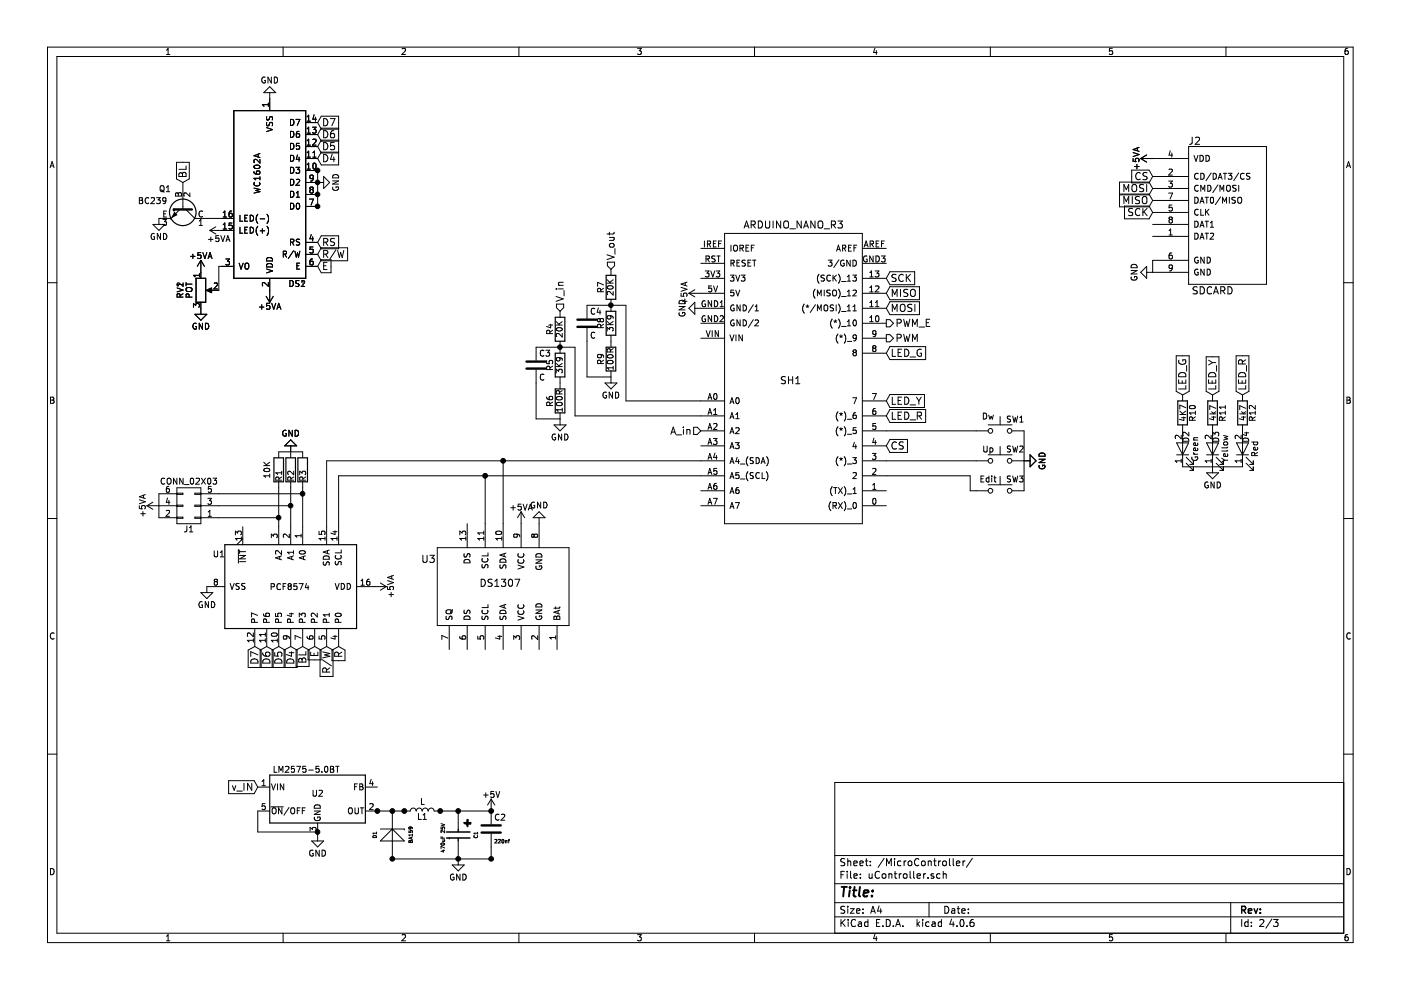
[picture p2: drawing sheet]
EESchema Schematic File Version 2
LIBS:power
LIBS:device
LIBS:transistors
LIBS:conn
LIBS:linear
LIBS:regul
LIBS:74xx
LIBS:cmos4000
LIBS:adc-dac
LIBS:memory
LIBS:xilinx
LIBS:microcontrollers
LIBS:dsp
LIBS:microchip
LIBS:analog_switches
LIBS:motorola
LIBS:texas
LIBS:intel
LIBS:audio
LIBS:interface
LIBS:digital-audio
LIBS:philips
LIBS:cypress
LIBS:siliconi
LIBS:opto
LIBS:atmel
LIBS:contrib
LIBS:valves
LIBS:Altera
LIBS:Msystem
LIBS:motor_drivers
LIBS:79xx-Regler-BuildingBlock_ModB_RevA-cache
LIBS:Switch
LIBS:Display
LIBS:Relay
LIBS:relays
LIBS:nxp
LIBS:dc-dc
LIBS:MPPT-cache
EELAYER 25 0
EELAYER END
$Descr A4 11693 8268
encoding utf-8
Sheet 2 3
Title ""
Date ""
Rev ""
Comp ""
Comment1 ""
Comment2 ""
Comment3 ""
Comment4 ""
$EndDescr
$Comp
L WC1602A DS1
U 1 1
P 2250 1625
F 0 "DS1" H 2020 2375 50  0000 C CNN
F 1 "WC1602A" V 2350 1450 50  0000 C CNN
F 2 "Displays:WC1602A" H 2250 725 50  0001 C CIN
F 3 "" H 2950 1625 50  0001 C CNN
	1    2250 1625
	-1   0    0    1   
$EndComp
$Comp
L +5VA #PWR10
U 1 1
P 2250 2425
F 0 "#PWR10" H 2250 2275 50  0001 C CNN
F 1 "+5VA" H 2250 2565 50  0000 C CNN
F 2 "" H 2250 2425 50  0001 C CNN
F 3 "" H 2250 2425 50  0001 C CNN
	1    2250 2425
	-1   0    0    1   
$EndComp
$Comp
L POT RV1
U 1 1
P 1675 2425
F 0 "RV1" V 1500 2425 50  0000 C CNN
F 1 "POT" V 1575 2425 50  0000 C CNN
F 2 "" H 1675 2425 50  0001 C CNN
F 3 "" H 1675 2425 50  0001 C CNN
	1    1675 2425
	1    0    0    -1  
$EndComp
$Comp
L +5VA #PWR3
U 1 1
P 1675 2275
F 0 "#PWR3" H 1675 2125 50  0001 C CNN
F 1 "+5VA" H 1675 2415 50  0000 C CNN
F 2 "" H 1675 2275 50  0001 C CNN
F 3 "" H 1675 2275 50  0001 C CNN
	1    1675 2275
	1    0    0    -1  
$EndComp
$Comp
L GND #PWR5
U 1 1
P 1675 2575
F 0 "#PWR5" H 1675 2325 50  0001 C CNN
F 1 "GND" H 1675 2425 50  0000 C CNN
F 2 "" H 1675 2575 50  0001 C CNN
F 3 "" H 1675 2575 50  0001 C CNN
	1    1675 2575
	1    0    0    -1  
$EndComp
$Comp
L R R3
U 1 1
P 2525 3925
F 0 "R3" V 2525 3875 50  0000 C CNN
F 1 "R" V 2525 3925 50  0001 C CNN
F 2 "" V 2455 3925 50  0001 C CNN
F 3 "" H 2525 3925 50  0001 C CNN
	1    2525 3925
	1    0    0    -1  
$EndComp
$Comp
L GND #PWR12
U 1 1
P 2425 3775
F 0 "#PWR12" H 2425 3525 50  0001 C CNN
F 1 "GND" H 2425 3625 50  0000 C CNN
F 2 "" H 2425 3775 50  0001 C CNN
F 3 "" H 2425 3775 50  0001 C CNN
	1    2425 3775
	-1   0    0    1   
$EndComp
$Comp
L GND #PWR25
U 1 1
P 8550 3850
F 0 "#PWR25" H 8550 3600 50  0001 C CNN
F 1 "GND" H 8550 3700 50  0000 C CNN
F 2 "" H 8550 3850 50  0001 C CNN
F 3 "" H 8550 3850 50  0001 C CNN
	1    8550 3850
	0    -1   -1   0   
$EndComp
$Comp
L SDCARD J2
U 1 1
P 10125 1775
F 0 "J2" H 9975 2375 60  0000 C CNN
F 1 "SDCARD" H 10125 1125 60  0000 C CNN
F 2 "" H 10125 1775 60  0001 C CNN
F 3 "" H 10125 1775 60  0001 C CNN
	1    10125 1775
	1    0    0    -1  
$EndComp
$Comp
L +5VA #PWR27
U 1 1
P 9625 1325
F 0 "#PWR27" H 9625 1175 50  0001 C CNN
F 1 "+5VA" H 9625 1465 50  0000 C CNN
F 2 "" H 9625 1325 50  0001 C CNN
F 3 "" H 9625 1325 50  0001 C CNN
	1    9625 1325
	0    -1   -1   0   
$EndComp
Wire Wire Line
	2650 6950 2150 6950
Wire Wire Line
	2150 6950 2150 6775
Connection ~ 2650 6950
Wire Wire Line
	4100 6775 3675 6775
Wire Wire Line
	3375 6775 3150 6775
Wire Wire Line
	3275 7175 4100 7175
Wire Wire Line
	4100 7175 4100 7075
Connection ~ 3825 7175
Connection ~ 4100 7175
Connection ~ 3275 7175
Connection ~ 3150 6775
Connection ~ 3275 6775
Connection ~ 3375 6775
Connection ~ 3675 6775
Connection ~ 3825 6775
Connection ~ 4100 6775
Wire Wire Line
	8150 3850 7400 3850
Wire Wire Line
	2825 3975 5850 3975
Wire Wire Line
	2825 4400 2825 3975
Wire Wire Line
	2725 4400 2725 3850
Wire Wire Line
	2725 3850 5850 3850
Wire Wire Line
	4200 4375 4200 3850
Connection ~ 4200 3850
Wire Wire Line
	4050 4375 4050 3975
Connection ~ 4050 3975
Wire Wire Line
	1825 2425 1825 2225
Wire Wire Line
	1825 2225 1850 2225
Wire Wire Line
	1850 1825 1725 1825
Wire Wire Line
	2325 4075 2325 4400
Wire Wire Line
	2425 4400 2425 4075
Wire Wire Line
	2525 4075 2525 4400
Wire Wire Line
	2525 3775 2325 3775
Wire Wire Line
	1825 4125 2525 4125
Connection ~ 2525 4125
Wire Wire Line
	1825 4225 2425 4225
Connection ~ 2425 4225
Wire Wire Line
	1825 4325 2325 4325
Connection ~ 2325 4325
Wire Wire Line
	1325 4325 1325 4125
Wire Wire Line
	7400 3600 8150 3600
Wire Wire Line
	7400 3975 8100 3975
Wire Wire Line
	8100 3975 8100 4100
Wire Wire Line
	8100 4100 8150 4100
Wire Wire Line
	8550 3600 8550 4100
Wire Wire Line
	9875 3900 10375 3900
Wire Wire Line
	9625 2175 9625 2275
Wire Wire Line
	4475 2900 4800 2900
Wire Wire Line
	4800 2900 4800 3475
Wire Wire Line
	4800 3475 5850 3475
Connection ~ 4675 2900
Wire Wire Line
	4900 2550 5225 2550
Connection ~ 5100 2550
Wire Wire Line
	5225 2550 5225 3350
$Comp
L DS1307 U3
U 1 1
P 4750 5475
F 0 "U3" V 5550 6650 60  0000 C CNN
F 1 "DS1307" V 5350 6050 60  0000 C CNN
F 2 "" H 5000 5475 60  0001 C CNN
F 3 "" H 5000 5475 60  0001 C CNN
	1    4750 5475
	0    -1   -1   0   
$EndComp
$Comp
L GND #PWR20
U 1 1
P 4500 4375
F 0 "#PWR20" H 4500 4125 50  0001 C CNN
F 1 "GND" H 4500 4225 50  0000 C CNN
F 2 "" H 4500 4375 50  0001 C CNN
F 3 "" H 4500 4375 50  0001 C CNN
	1    4500 4375
	-1   0    0    1   
$EndComp
$Comp
L SW_Push SW1
U 1 1
P 8350 3600
F 0 "SW1" H 8400 3700 50  0000 L CNN
F 1 "Dw" H 8250 3725 50  0000 C CNN
F 2 "" H 8350 3800 50  0001 C CNN
F 3 "" H 8350 3800 50  0001 C CNN
	1    8350 3600
	1    0    0    -1  
$EndComp
$Comp
L SW_Push SW2
U 1 1
P 8350 3850
F 0 "SW2" H 8400 3950 50  0000 L CNN
F 1 "Up" H 8250 3950 50  0000 C CNN
F 2 "" H 8350 4050 50  0001 C CNN
F 3 "" H 8350 4050 50  0001 C CNN
	1    8350 3850
	1    0    0    -1  
$EndComp
$Comp
L SW_Push SW3
U 1 1
P 8350 4100
F 0 "SW3" H 8400 4200 50  0000 L CNN
F 1 "Edit" H 8250 4200 50  0000 C CNN
F 2 "" H 8350 4300 50  0001 C CNN
F 3 "" H 8350 4300 50  0001 C CNN
	1    8350 4100
	1    0    0    -1  
$EndComp
$Comp
L LED D2
U 1 1
P 9875 3750
F 0 "D2" H 9975 3725 50  0000 C CNN
F 1 "Green" H 9875 3650 50  0000 C CNN
F 2 "" H 9875 3750 50  0001 C CNN
F 3 "" H 9875 3750 50  0001 C CNN
	1    9875 3750
	0    -1   -1   0   
$EndComp
$Comp
L LED D4
U 1 1
P 10375 3750
F 0 "D4" H 10475 3725 50  0000 C CNN
F 1 "Red" H 10375 3650 50  0000 C CNN
F 2 "" H 10375 3750 50  0001 C CNN
F 3 "" H 10375 3750 50  0001 C CNN
	1    10375 3750
	0    -1   -1   0   
$EndComp
$Comp
L R R10
U 1 1
P 9875 3450
F 0 "R10" V 9955 3450 50  0000 C CNN
F 1 "4K7" V 9875 3450 50  0000 C CNN
F 2 "" V 9805 3450 50  0001 C CNN
F 3 "" H 9875 3450 50  0001 C CNN
	1    9875 3450
	1    0    0    -1  
$EndComp
$Comp
L R R12
U 1 1
P 10375 3450
F 0 "R12" V 10455 3450 50  0000 C CNN
F 1 "4k7" V 10375 3450 50  0000 C CNN
F 2 "" V 10305 3450 50  0001 C CNN
F 3 "" H 10375 3450 50  0001 C CNN
	1    10375 3450
	1    0    0    -1  
$EndComp
$Comp
L +5VA #PWR19
U 1 1
P 4350 4375
F 0 "#PWR19" H 4350 4225 50  0001 C CNN
F 1 "+5VA" H 4350 4515 50  0000 C CNN
F 2 "" H 4350 4375 50  0001 C CNN
F 3 "" H 4350 4375 50  0001 C CNN
	1    4350 4375
	1    0    0    -1  
$EndComp
$Comp
L LM2575-5.0BT U2
U 1 1
P 2650 6675
F 0 "U2" H 2600 6725 50  0000 L CNN
F 1 "LM2575-5.0BT" H 2275 6925 50  0000 L CNN
F 2 "TO_SOT_Packages_THT:TO-220-5_Vertical" H 2650 6425 50  0001 L CIN
F 3 "" H 2650 6675 50  0001 C CNN
	1    2650 6675
	1    0    0    -1  
$EndComp
$Comp
L DIODE-STANDARD_RevE_Date15jun2010 D1
U 1 1
P 3275 6975
F 0 "D1" H 3275 7125 30  0000 C CNN
F 1 "BA159" H 3275 6825 30  0000 C CNN
F 2 "" H 3275 6975 60  0001 C CNN
F 3 "BA159" H 3275 6975 60  0001 C CNN
	1    3275 6975
	0    -1   -1   0   
$EndComp
$Comp
L L L1
U 1 1
P 3525 6775
F 0 "L1" V 3475 6775 50  0000 C CNN
F 1 "L" V 3600 6775 50  0000 C CNN
F 2 "" H 3525 6775 50  0001 C CNN
F 3 "" H 3525 6775 50  0001 C CNN
	1    3525 6775
	0    -1   -1   0   
$EndComp
$Comp
L GND #PWR17
U 1 1
P 3825 7175
F 0 "#PWR17" H 3825 6925 50  0001 C CNN
F 1 "GND" H 3825 7025 50  0000 C CNN
F 2 "" H 3825 7175 50  0001 C CNN
F 3 "" H 3825 7175 50  0001 C CNN
	1    3825 7175
	1    0    0    -1  
$EndComp
$Comp
L ARDUINO_NANO_R3 SH1
U 1 1
P 6600 3225
F 0 "SH1" H 6600 3275 60  0000 C CNN
F 1 "ARDUINO_NANO_R3" H 6625 4575 60  0000 C CNN
F 2 "" H 6400 3000 60  0000 C CNN
F 3 "" H 6400 3000 60  0000 C CNN
	1    6600 3225
	1    0    0    -1  
$EndComp
$Comp
L WC1602A DS2
U 1 1
P 2250 1625
F 0 "DS2" H 2020 2375 50  0000 C CNN
F 1 "WC1602A" V 2350 1450 50  0000 C CNN
F 2 "Displays:WC1602A" H 2250 725 50  0001 C CIN
F 3 "" H 2950 1625 50  0001 C CNN
	1    2250 1625
	-1   0    0    1   
$EndComp
Text GLabel 2650 1025 2    60   Input ~ 0
D7
Text GLabel 2650 1125 2    60   Input ~ 0
D6
Text GLabel 2650 1225 2    60   Input ~ 0
D5
Text GLabel 2650 1325 2    60   Input ~ 0
D4
Text GLabel 2650 2025 2    60   Input ~ 0
RS
Text GLabel 2650 2125 2    60   Input ~ 0
R/W
Text GLabel 2650 2225 2    60   Input ~ 0
E
$Comp
L +5VA #PWR16
U 1 1
P 3125 4900
F 0 "#PWR16" H 3125 4750 50  0001 C CNN
F 1 "+5VA" H 3125 5040 50  0000 C CNN
F 2 "" H 3125 4900 50  0001 C CNN
F 3 "" H 3125 4900 50  0001 C CNN
	1    3125 4900
	0    1    1    0   
$EndComp
$Comp
L GND #PWR7
U 1 1
P 1725 4900
F 0 "#PWR7" H 1725 4650 50  0001 C CNN
F 1 "GND" H 1725 4750 50  0000 C CNN
F 2 "" H 1725 4900 50  0001 C CNN
F 3 "" H 1725 4900 50  0001 C CNN
	1    1725 4900
	1    0    0    -1  
$EndComp
$Comp
L GND #PWR9
U 1 1
P 2250 825
F 0 "#PWR9" H 2250 575 50  0001 C CNN
F 1 "GND" H 2250 675 50  0000 C CNN
F 2 "" H 2250 825 50  0001 C CNN
F 3 "" H 2250 825 50  0001 C CNN
	1    2250 825 
	-1   0    0    1   
$EndComp
$Comp
L +5VA #PWR11
U 1 1
P 2250 2425
F 0 "#PWR11" H 2250 2275 50  0001 C CNN
F 1 "+5VA" H 2250 2565 50  0000 C CNN
F 2 "" H 2250 2425 50  0001 C CNN
F 3 "" H 2250 2425 50  0001 C CNN
	1    2250 2425
	-1   0    0    1   
$EndComp
$Comp
L POT RV2
U 1 1
P 1675 2425
F 0 "RV2" V 1500 2425 50  0000 C CNN
F 1 "POT" V 1575 2425 50  0000 C CNN
F 2 "" H 1675 2425 50  0001 C CNN
F 3 "" H 1675 2425 50  0001 C CNN
	1    1675 2425
	1    0    0    -1  
$EndComp
$Comp
L +5VA #PWR4
U 1 1
P 1675 2275
F 0 "#PWR4" H 1675 2125 50  0001 C CNN
F 1 "+5VA" H 1675 2415 50  0000 C CNN
F 2 "" H 1675 2275 50  0001 C CNN
F 3 "" H 1675 2275 50  0001 C CNN
	1    1675 2275
	1    0    0    -1  
$EndComp
$Comp
L GND #PWR6
U 1 1
P 1675 2575
F 0 "#PWR6" H 1675 2325 50  0001 C CNN
F 1 "GND" H 1675 2425 50  0000 C CNN
F 2 "" H 1675 2575 50  0001 C CNN
F 3 "" H 1675 2575 50  0001 C CNN
	1    1675 2575
	1    0    0    -1  
$EndComp
$Comp
L +5VA #PWR8
U 1 1
P 1850 1925
F 0 "#PWR8" H 1850 1775 50  0001 C CNN
F 1 "+5VA" V 1775 1950 50  0000 C CNN
F 2 "" H 1850 1925 50  0001 C CNN
F 3 "" H 1850 1925 50  0001 C CNN
	1    1850 1925
	0    -1   -1   0   
$EndComp
$Comp
L BC237 Q1
U 1 1
P 1525 1725
F 0 "Q1" V 1375 1525 50  0000 L CNN
F 1 "BC239" V 1475 1350 50  0000 L CNN
F 2 "TO_SOT_Packages_THT:TO-92_Molded_Narrow" H 1725 1650 50  0001 L CIN
F 3 "" H 1525 1725 50  0001 L CNN
	1    1525 1725
	0    1    1    0   
$EndComp
$Comp
L GND #PWR1
U 1 1
P 1325 1825
F 0 "#PWR1" H 1325 1575 50  0001 C CNN
F 1 "GND" H 1325 1675 50  0000 C CNN
F 2 "" H 1325 1825 50  0001 C CNN
F 3 "" H 1325 1825 50  0001 C CNN
	1    1325 1825
	1    0    0    -1  
$EndComp
Text GLabel 1525 1525 1    60   Input ~ 0
BL
$Comp
L R R1
U 1 1
P 2325 3925
F 0 "R1" V 2325 3875 50  0000 C CNN
F 1 "10K" V 2225 3925 50  0000 C CNN
F 2 "" V 2255 3925 50  0001 C CNN
F 3 "" H 2325 3925 50  0001 C CNN
	1    2325 3925
	1    0    0    -1  
$EndComp
$Comp
L R R2
U 1 1
P 2425 3925
F 0 "R2" V 2425 3875 50  0000 C CNN
F 1 "R" V 2425 3925 50  0001 C CNN
F 2 "" V 2355 3925 50  0001 C CNN
F 3 "" H 2425 3925 50  0001 C CNN
	1    2425 3925
	1    0    0    -1  
$EndComp
$Comp
L GND #PWR13
U 1 1
P 2425 3775
F 0 "#PWR13" H 2425 3525 50  0001 C CNN
F 1 "GND" H 2425 3625 50  0000 C CNN
F 2 "" H 2425 3775 50  0001 C CNN
F 3 "" H 2425 3775 50  0001 C CNN
	1    2425 3775
	-1   0    0    1   
$EndComp
$Comp
L +5VA #PWR2
U 1 1
P 1325 4225
F 0 "#PWR2" H 1325 4075 50  0001 C CNN
F 1 "+5VA" H 1325 4365 50  0000 C CNN
F 2 "" H 1325 4225 50  0001 C CNN
F 3 "" H 1325 4225 50  0001 C CNN
	1    1325 4225
	0    -1   -1   0   
$EndComp
$Comp
L GND #PWR26
U 1 1
P 8550 3850
F 0 "#PWR26" H 8550 3600 50  0001 C CNN
F 1 "GND" H 8550 3700 50  0000 C CNN
F 2 "" H 8550 3850 50  0001 C CNN
F 3 "" H 8550 3850 50  0001 C CNN
	1    8550 3850
	0    -1   -1   0   
$EndComp
$Comp
L LED D3
U 1 1
P 10125 3750
F 0 "D3" H 10225 3725 50  0000 C CNN
F 1 "Yellow" H 10125 3650 50  0000 C CNN
F 2 "" H 10125 3750 50  0001 C CNN
F 3 "" H 10125 3750 50  0001 C CNN
	1    10125 3750
	0    -1   -1   0   
$EndComp
$Comp
L R R11
U 1 1
P 10125 3450
F 0 "R11" V 10205 3450 50  0000 C CNN
F 1 "4k7" V 10125 3450 50  0000 C CNN
F 2 "" V 10055 3450 50  0001 C CNN
F 3 "" H 10125 3450 50  0001 C CNN
	1    10125 3450
	1    0    0    -1  
$EndComp
$Comp
L GND #PWR30
U 1 1
P 10125 3900
F 0 "#PWR30" H 10125 3650 50  0001 C CNN
F 1 "GND" H 10125 3750 50  0000 C CNN
F 2 "" H 10125 3900 50  0001 C CNN
F 3 "" H 10125 3900 50  0001 C CNN
	1    10125 3900
	1    0    0    -1  
$EndComp
Text GLabel 10375 3300 1    60   Input ~ 0
LED_R
Text GLabel 10125 3300 1    60   Input ~ 0
LED_Y
Text GLabel 9875 3300 1    60   Input ~ 0
LED_G
Text GLabel 7400 3475 2    60   Input ~ 0
LED_R
Text GLabel 7400 3350 2    60   Input ~ 0
LED_Y
Text GLabel 7400 2950 2    60   Input ~ 0
LED_G
$Comp
L GND #PWR29
U 1 1
P 9625 2275
F 0 "#PWR29" H 9625 2025 50  0001 C CNN
F 1 "GND" H 9625 2125 50  0000 C CNN
F 2 "" H 9625 2275 50  0001 C CNN
F 3 "" H 9625 2275 50  0001 C CNN
	1    9625 2275
	0    1    1    0   
$EndComp
$Comp
L +5VA #PWR28
U 1 1
P 9625 1325
F 0 "#PWR28" H 9625 1175 50  0001 C CNN
F 1 "+5VA" H 9625 1465 50  0000 C CNN
F 2 "" H 9625 1325 50  0001 C CNN
F 3 "" H 9625 1325 50  0001 C CNN
	1    9625 1325
	0    -1   -1   0   
$EndComp
Text GLabel 7400 2325 2    60   Input ~ 0
SCK
Text GLabel 7400 2450 2    60   Input ~ 0
MISO
Text GLabel 7400 2575 2    60   Input ~ 0
MOSI
Text GLabel 7400 3725 2    60   Input ~ 0
CS
$Comp
L R R5
U 1 1
P 4675 3050
F 0 "R5" V 4755 3050 50  0000 C CNN
F 1 "3K9" V 4675 3050 50  0000 C CNN
F 2 "" V 4605 3050 50  0001 C CNN
F 3 "" H 4675 3050 50  0001 C CNN
	1    4675 3050
	-1   0    0    1   
$EndComp
$Comp
L R R4
U 1 1
P 4675 2750
F 0 "R4" V 4755 2750 50  0000 C CNN
F 1 "20K" V 4675 2750 50  0000 C CNN
F 2 "" V 4605 2750 50  0001 C CNN
F 3 "" H 4675 2750 50  0001 C CNN
	1    4675 2750
	-1   0    0    1   
$EndComp
$Comp
L C C3
U 1 1
P 4475 3050
F 0 "C3" H 4500 3150 50  0000 L CNN
F 1 "C" H 4500 2950 50  0000 L CNN
F 2 "" H 4513 2900 50  0001 C CNN
F 3 "" H 4475 3050 50  0001 C CNN
	1    4475 3050
	1    0    0    -1  
$EndComp
$Comp
L R R8
U 1 1
P 5100 2700
F 0 "R8" V 5180 2700 50  0000 C CNN
F 1 "3K9" V 5100 2700 50  0000 C CNN
F 2 "" V 5030 2700 50  0001 C CNN
F 3 "" H 5100 2700 50  0001 C CNN
	1    5100 2700
	-1   0    0    1   
$EndComp
$Comp
L R R7
U 1 1
P 5100 2400
F 0 "R7" V 5180 2400 50  0000 C CNN
F 1 "20K" V 5100 2400 50  0000 C CNN
F 2 "" V 5030 2400 50  0001 C CNN
F 3 "" H 5100 2400 50  0001 C CNN
	1    5100 2400
	-1   0    0    1   
$EndComp
$Comp
L C C4
U 1 1
P 4900 2700
F 0 "C4" H 4925 2800 50  0000 L CNN
F 1 "C" H 4925 2600 50  0000 L CNN
F 2 "" H 4938 2550 50  0001 C CNN
F 3 "" H 4900 2700 50  0001 C CNN
	1    4900 2700
	1    0    0    -1  
$EndComp
$Comp
L GND #PWR22
U 1 1
P 5100 3150
F 0 "#PWR22" H 5100 2900 50  0001 C CNN
F 1 "GND" H 5100 3000 50  0000 C CNN
F 2 "" H 5100 3150 50  0001 C CNN
F 3 "" H 5100 3150 50  0001 C CNN
	1    5100 3150
	1    0    0    -1  
$EndComp
$Comp
L GND #PWR21
U 1 1
P 4675 3500
F 0 "#PWR21" H 4675 3250 50  0001 C CNN
F 1 "GND" H 4675 3350 50  0000 C CNN
F 2 "" H 4675 3500 50  0001 C CNN
F 3 "" H 4675 3500 50  0001 C CNN
	1    4675 3500
	1    0    0    -1  
$EndComp
Text GLabel 2150 6575 0    60   Input ~ 0
v_IN
$Comp
L +5VA #PWR23
U 1 1
P 5850 2450
F 0 "#PWR23" H 5850 2300 50  0001 C CNN
F 1 "+5VA" H 5850 2590 50  0000 C CNN
F 2 "" H 5850 2450 50  0001 C CNN
F 3 "" H 5850 2450 50  0001 C CNN
	1    5850 2450
	0    -1   -1   0   
$EndComp
$Comp
L GND #PWR24
U 1 1
P 5850 2575
F 0 "#PWR24" H 5850 2325 50  0001 C CNN
F 1 "GND" H 5850 2425 50  0000 C CNN
F 2 "" H 5850 2575 50  0001 C CNN
F 3 "" H 5850 2575 50  0001 C CNN
	1    5850 2575
	0    1    1    0   
$EndComp
Text HLabel 5100 2250 1    60   Input ~ 0
V_out
Text HLabel 5850 3600 0    60   Input ~ 0
A_in
Text HLabel 7400 2825 2    60   Output ~ 0
PWM
Text HLabel 7400 2700 2    60   Output ~ 0
PWM_E
$Comp
L GND #PWR15
U 1 1
P 2650 6975
F 0 "#PWR15" H 2650 6725 50  0001 C CNN
F 1 "GND" H 2650 6825 50  0000 C CNN
F 2 "" H 2650 6975 50  0001 C CNN
F 3 "" H 2650 6975 50  0001 C CNN
	1    2650 6975
	1    0    0    -1  
$EndComp
$Comp
L PCF8574 U1
U 1 1
P 2425 4900
F 0 "U1" V 2150 4250 50  0000 L CNN
F 1 "PCF8574" V 2425 4725 50  0000 L CNN
F 2 "" H 2425 4900 50  0001 C CNN
F 3 "" H 2425 4900 50  0001 C CNN
	1    2425 4900
	0    1    1    0   
$EndComp
$Comp
L CONN_02X03 J1
U 1 1
P 1575 4225
F 0 "J1" H 1575 4425 50  0000 C CNN
F 1 "CONN_02X03" H 1575 4025 50  0000 C CNN
F 2 "" H 1575 3025 50  0001 C CNN
F 3 "" H 1575 3025 50  0001 C CNN
	1    1575 4225
	-1   0    0    1   
$EndComp
Text HLabel 4675 2600 1    60   Input ~ 0
V_in
Wire Wire Line
	2650 1425 2650 1725
$Comp
L GND #PWR14
U 1 1
P 2650 1525
F 0 "#PWR14" H 2650 1275 50  0001 C CNN
F 1 "GND" H 2650 1375 50  0000 C CNN
F 2 "" H 2650 1525 50  0001 C CNN
F 3 "" H 2650 1525 50  0001 C CNN
	1    2650 1525
	0    -1   -1   0   
$EndComp
Connection ~ 2650 1625
Connection ~ 2650 1525
Connection ~ 2650 1425
Connection ~ 2650 1725
$Comp
L +5V #PWR18
U 1 1
P 4100 6775
F 0 "#PWR18" H 4100 6625 50  0001 C CNN
F 1 "+5V" H 4100 6915 50  0000 C CNN
F 2 "" H 4100 6775 50  0001 C CNN
F 3 "" H 4100 6775 50  0001 C CNN
	1    4100 6775
	1    0    0    -1  
$EndComp
$Comp
L C C2
U 1 1
P 4100 6925
F 0 "C2" H 4125 7025 50  0000 L CNN
F 1 "220nf" H 4125 6825 30  0000 L CNN
F 2 "" H 4138 6775 50  0001 C CNN
F 3 "" H 4100 6925 50  0001 C CNN
	1    4100 6925
	1    0    0    -1  
$EndComp
$Comp
L CAPACITOR_POLARISED_RevE_Date15jun2010 C1
U 1 1
P 3825 6975
F 0 "C1" H 3825 7125 30  0000 C CNN
F 1 "470uF 25V" H 3850 6850 30  0000 C CNN
F 2 "" H 3825 6975 60  0001 C CNN
F 3 "" H 3825 6975 60  0001 C CNN
	1    3825 6975
	0    1    1    0   
$EndComp
Text GLabel 2625 5400 3    60   Input ~ 0
E
Text GLabel 2825 5400 3    60   Input ~ 0
R
Text GLabel 2725 5400 3    60   Input ~ 0
R/W
Text GLabel 2325 5400 3    60   Input ~ 0
D5
Text GLabel 2525 5400 3    60   Input ~ 0
BL
Text GLabel 2425 5400 3    60   Input ~ 0
D4
Text GLabel 2125 5400 3    60   Input ~ 0
D7
Text GLabel 2225 5400 3    60   Input ~ 0
D6
Text GLabel 9625 1775 0    60   Input ~ 0
SCK
Text GLabel 9625 1675 0    60   Input ~ 0
MISO
Text GLabel 9625 1575 0    60   Input ~ 0
MOSI
Text GLabel 9625 1475 0    60   Input ~ 0
CS
$Comp
L R R6
U 1 1
P 4675 3350
F 0 "R6" V 4755 3350 50  0000 C CNN
F 1 "100R" V 4675 3350 50  0000 C CNN
F 2 "" V 4605 3350 50  0001 C CNN
F 3 "" H 4675 3350 50  0001 C CNN
	1    4675 3350
	-1   0    0    1   
$EndComp
Wire Wire Line
	4475 3200 4475 3500
Wire Wire Line
	4475 3500 4675 3500
$Comp
L R R9
U 1 1
P 5100 3000
F 0 "R9" V 5180 3000 50  0000 C CNN
F 1 "100R" V 5100 3000 50  0000 C CNN
F 2 "" V 5030 3000 50  0001 C CNN
F 3 "" H 5100 3000 50  0001 C CNN
	1    5100 3000
	-1   0    0    1   
$EndComp
Wire Wire Line
	4900 2850 4900 3150
Wire Wire Line
	4900 3150 5100 3150
Wire Wire Line
	5225 3350 5850 3350
$EndSCHEMATC
